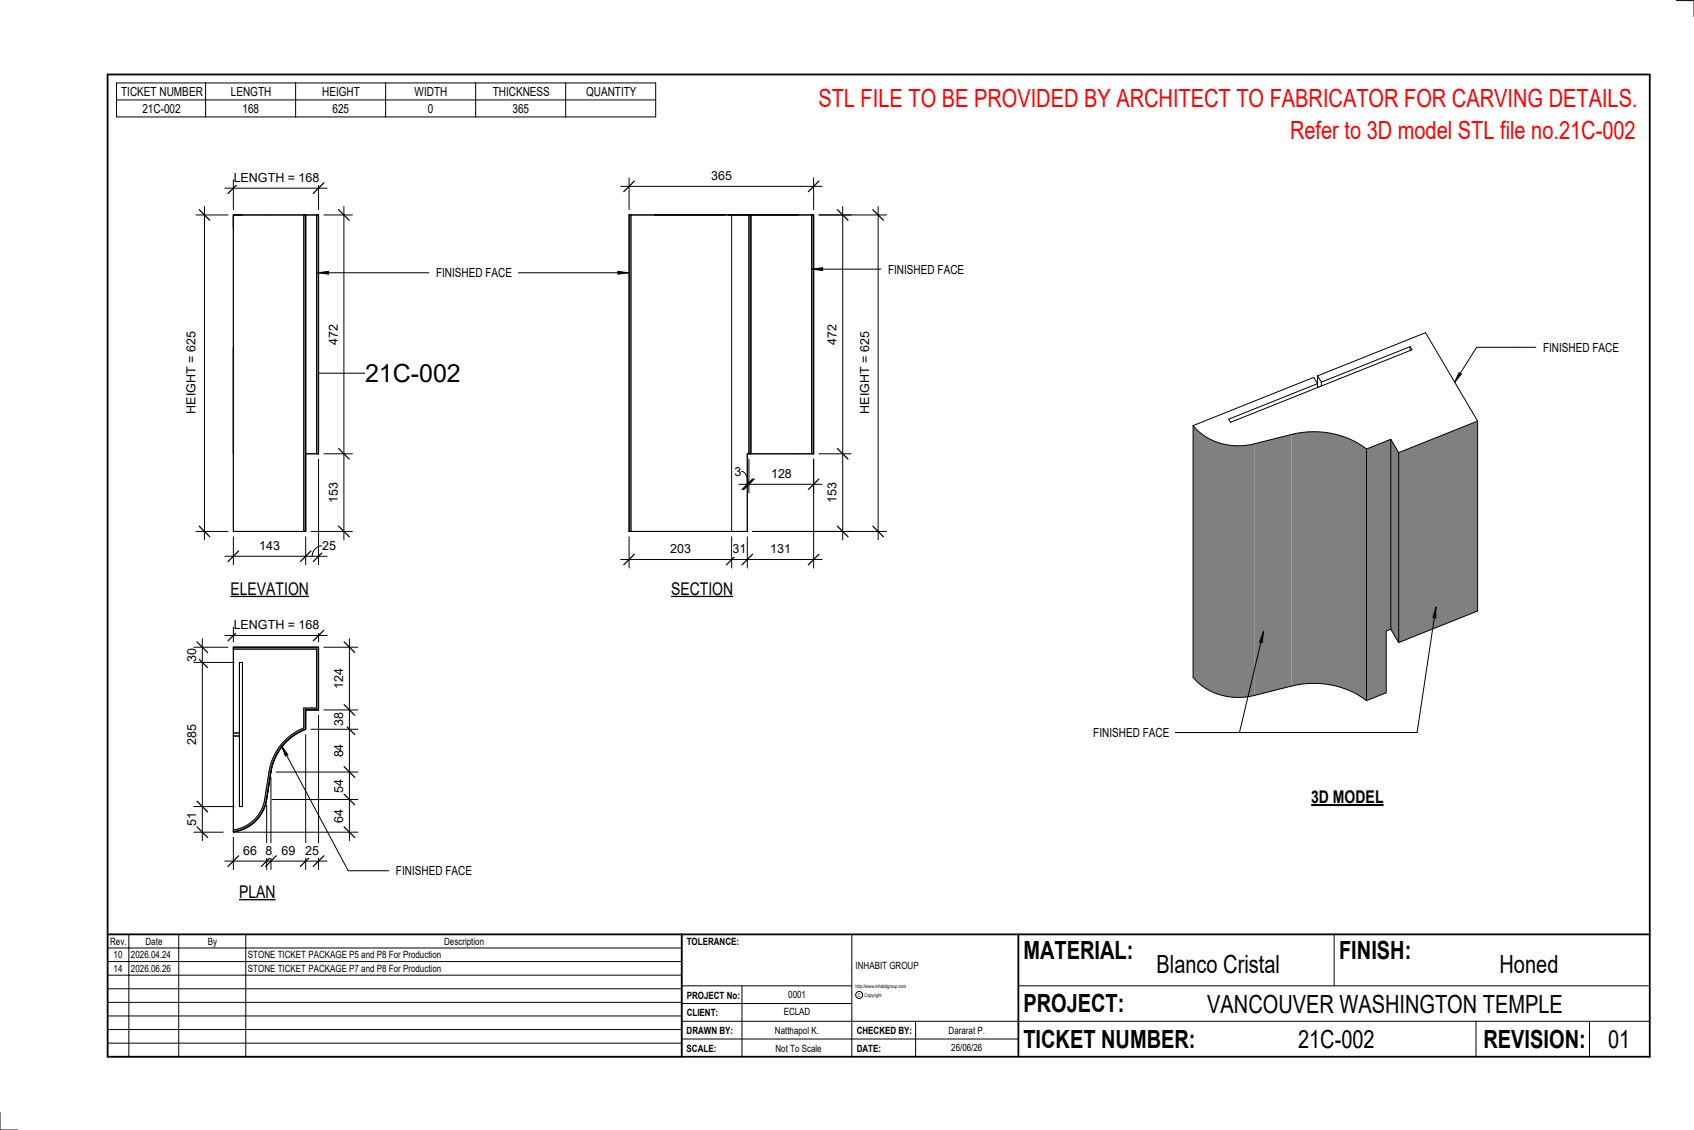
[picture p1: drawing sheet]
<svg xmlns="http://www.w3.org/2000/svg" width="914mm" height="610mm" viewBox="0 0 914 610" stroke-linecap="round" stroke-linejoin="round" font-family="sans-serif">
<g fill="#808080">
<path d="M697 234a48 48 0 0 1 41 8v136a48 48 0 0 0-41-8z"/>
<path d="M677 239l20-5v136l-20 5z"/>
<path d="M644 230a32 32 0 0 0 33 9v136a33 33 0 0 1-33-10z"/>
<path d="M755 244l43-17v103l-43 17z"/>
<path d="M751 237l4 7v103l-4-8z"/>
<path d="M738 242l13-5v102l-3 1v34l-10 4z"/>
</g>
<g fill="none" stroke="#000" stroke-width=".54">
<path d="M761 187l1 2-98 39-1-2 48-19-2-3-65 26M761 187l-48 19M761 187v2M711 203l58-24 29 48M711 203l2 3M711 209h.1M711 203v6M711 209h1M713 206v2M644 230a32 32 0 0 0 33 9l20-5a48 48 0 0 1 41 8M644 230v135a32 32 0 0 0 33 10l20-5a48 48 0 0 1 41 8M751 237l-13 5"/>
<path d="M751 237l4 7M751 237v102M798 227l-43 17M798 227v103l-43 17M738 242v136M755 244v103M751 339l-3 1v34l-10 4M751 339l4 8"/>
</g>
<g fill="#7c7c7c">
<path d="M340 116h1v171h-1z"/>
<path d="M438 116h1v129h-1z"/>
<path d="M404 116h1v129h-1z"/>
</g>
<path d="M340 116h17M340 116h99v129h-36v42h-63M340 116v171M341 116v171M372 116h23v171h-23M404 116v129M405 116v129M438 116v129M340 287h17" fill="none" stroke="#000" stroke-width=".54"/>
<g fill="#7c7c7c">
<path d="M171 116h1v129h-1z"/>
<path d="M164 116h1v171h-1z"/>
</g>
<path d="M126 116h18M126 116h46v129h-7M126 116v171M146 116h19v171M164 116v171M171 116v129M126 287h18M126 287h39M146 287h19" fill="none" stroke="#000" stroke-width=".54"/>
<path d="M126 349h46v34h-7v10a30 30 0 0 0-19 23l-2 15a21 21 0 0 1-18 18v-1a20 20 0 0 0 17-17l2-15a31 31 0 0 1 19-23v-11h7v-32h-45z" fill="#7c7c7c"/>
<g fill="none" stroke="#000" stroke-width=".54">
<path d="M439 248v58M340 290v16M395 290v16M403 290v16M335 302h109M126 350h45v32h-7v11a31 31 0 0 0-19 23l-2 15a20 20 0 0 1-17 17M129 357h2v78h-2zM126 395h3M126 397h3M165 393v-10h7v-34h-46v100M165 393l-6 3-4 4M165 393a30 30 0 0 0-19 23"/>
<path d="M146 416l-2 15M155 400a30 30 0 0 0-9 16M144 431a21 21 0 0 1-18 18"/>
</g>
<path d="M342 299l-5 6M398 299l-6 6M406 299l-5 6M442 299l-6 6" fill="none" stroke="#000" stroke-width=".67"/>
<g fill="#fff">
<path d="M362 292h11v8h-11z"/>
<path d="M395 292h8v8h-8z"/>
<path d="M416 292h11v8h-11z"/>
</g>
<path d="M400 254a6 6 0 0 1 4 7M403 257v5M404 248v18M439 248v18M399 261h45" fill="none" stroke="#000" stroke-width=".54"/>
<path d="M406 258l-5 6M407 258l-6 6M442 258l-6 6" fill="none" stroke="#000" stroke-width=".67"/>
<g fill="#fff">
<path d="M416 252h11v7h-11z"/>
<path d="M396 250h4v8h-4z"/>
</g>
<path d="M442 116h17M455 111v180M442 245h17M406 287h53" fill="none" stroke="#000" stroke-width=".54"/>
<path d="M452 113l6 6M452 242l6 6M452 284l6 6" fill="none" stroke="#000" stroke-width=".67"/>
<g fill="#fff">
<path d="M445 260h8v11h-8z"/>
<path d="M445 175h8v11h-8z"/>
</g>
<path d="M442 116h37M474 111v180M406 287h73" fill="none" stroke="#000" stroke-width=".54"/>
<path d="M471 113l6 6M471 284l6 6" fill="none" stroke="#000" stroke-width=".67"/>
<path d="M463 179h8v44h-8z" fill="#fff"/>
<path d="M340 96v17M439 96v17M335 101h109" fill="none" stroke="#000" stroke-width=".54"/>
<path d="M342 98l-5 5M442 98l-6 5" fill="none" stroke="#000" stroke-width=".67"/>
<path d="M384 91h11v8h-11z" fill="#fff"/>
<path d="M172 201h25" fill="none" stroke="#000" stroke-width=".54"/>
<path d="M197 194h52v15h-52z" fill="#fff"/>
<path d="M106 116h17M110 111v180M106 287h17" fill="none" stroke="#000" stroke-width=".54"/>
<path d="M108 113l5 6M108 284l5 6" fill="none" stroke="#000" stroke-width=".67"/>
<path d="M100 179h7v44h-7z" fill="#fff"/>
<path d="M126 97v16M172 97v16M121 102h56" fill="none" stroke="#000" stroke-width=".54"/>
<path d="M129 99l-6 5M175 99l-6 5" fill="none" stroke="#000" stroke-width=".67"/>
<path d="M126 92h46v8h-46z" fill="#fff"/>
<path d="M175 116h15M186 111v180M175 245h15M168 287h22" fill="none" stroke="#000" stroke-width=".54"/>
<path d="M183 113l6 6M183 242l6 6M183 284l6 6" fill="none" stroke="#000" stroke-width=".67"/>
<g fill="#fff">
<path d="M176 175h8v11h-8z"/>
<path d="M176 260h8v11h-8z"/>
</g>
<path d="M172 248v57M126 290v15M165 290v15M174 294a6 6 0 0 0-6 6M121 300h56" fill="none" stroke="#000" stroke-width=".54"/>
<path d="M129 297l-6 6M168 297l-6 6M175 297l-6 6" fill="none" stroke="#000" stroke-width=".67"/>
<g fill="#fff">
<path d="M140 291h11v7h-11z"/>
<path d="M174 291h7v7h-7z"/>
</g>
<path d="M126 338v8M172 338v8M121 343h56" fill="none" stroke="#000" stroke-width=".54"/>
<path d="M129 340l-6 6M175 340l-6 6" fill="none" stroke="#000" stroke-width=".67"/>
<path d="M126 333h46v8h-46z" fill="#fff"/>
<path d="M175 349h18M189 345v109M168 393h25M175 383h18M149 416h44M147 431h46M126 449h67" fill="none" stroke="#000" stroke-width=".54"/>
<path d="M186 346l5 6M186 391l5 5M186 380l5 6M186 414l5 5M186 428l5 6M186 446l5 6" fill="none" stroke="#000" stroke-width=".67"/>
<g fill="#fff">
<path d="M179 361h8v11h-8z"/>
<path d="M179 385h8v7h-8z"/>
<path d="M179 401h8v8h-8z"/>
<path d="M179 420h8v8h-8z"/>
<path d="M179 436h8v8h-8z"/>
</g>
<path d="M105 357h21M105 349h18M109 345v109M105 435h21M105 449h15" fill="none" stroke="#000" stroke-width=".54"/>
<path d="M106 354l6 6M106 346l6 6M106 432l6 6M106 446l6 6" fill="none" stroke="#000" stroke-width=".67"/>
<g fill="#fff">
<path d="M100 350h7v7h-7z"/>
<path d="M100 391h7v11h-7z"/>
<path d="M100 438h7v8h-7z"/>
</g>
<path d="M165 396v73M172 386v83M146 419v50M144 434v35M126 452v17M121 465h56" fill="none" stroke="#000" stroke-width=".54"/>
<path d="M129 462l-6 5M147 462l-6 5M149 462l-6 5M168 462l-6 5M175 462l-6 5" fill="none" stroke="#000" stroke-width=".67"/>
<g fill="#fff">
<path d="M131 455h8v8h-8z"/>
<path d="M143 455h4v8h-4z"/>
<path d="M152 455h7v8h-7z"/>
<path d="M165 455h7v8h-7z"/>
</g>
<g fill="none" stroke="#000" stroke-width=".54">
<path d="M905 0h9v9M460 504v66M720 504v28M891 504h-341v37M368 532h92M401 532v38M550 532h341M368 551h523M368 541h92M494 551v19M797 551v19M858 551v19"/>
<path d="M368 561h182M0 600v10h10"/>
<circle cx="464" cy="537" r="1.9"/>
</g>
<path d="M58 40h833v530h-833zM58 504h833M368 504v66M550 504v66" fill="none" stroke="#000" stroke-width=".96"/>
<g fill="#fff">
<path d="M652 534h192v15h-192z"/>
<path d="M513 562h17v6h-17z"/>
<path d="M425 533h10v6h-10z"/>
<path d="M423 543h15v6h-15z"/>
<path d="M418 553h24v6h-24z"/>
<path d="M624 513h68v15h-68z"/>
<path d="M809 513h33v15h-33z"/>
<path d="M512 553h20v6h-20z"/>
<path d="M701 553h41v15h-41z"/>
<path d="M442 45h443v16h-443z"/>
<path d="M868 553h12v15h-12z"/>
<path d="M61 512h5v6h-5z"/>
<path d="M61 520h5v6h-5z"/>
</g>
<path d="M58 504h310v66h-310zM58 519h310M58 511h310M70 504v66M96 504v66M133 504v66M58 533h310M58 526h310M58 555h310M58 548h310M58 541h310M58 563h310" fill="none" stroke="#000" stroke-width=".54"/>
<path d="M124 312h43v11h-43z" fill="#fff"/>
<path d="M124 322h43" fill="none" stroke="#000" stroke-width=".69" stroke-linecap="butt"/>
<path d="M129 476h20v10h-20z" fill="#fff"/>
<path d="M129 485h20" fill="none" stroke="#000" stroke-width=".69" stroke-linecap="butt"/>
<path d="M708 424h39v12h-39z" fill="#fff"/>
<path d="M708 434h39" fill="none" stroke="#000" stroke-width="1.1" stroke-linecap="butt"/>
<path d="M696 63h189v15h-189z" fill="#fff"/>
<path d="M172 147l5-1v2zM334 146l5 1-5 1z" fill="#000"/>
<path d="M172 147l5-1v2zM172 147h59M280 147h59M334 146l5 1-5 1z" fill="none" stroke="#000" stroke-width=".54"/>
<path d="M235 143h41v8h-41z" fill="#fff"/>
<path d="M775 328v5h-2zM775 328l-10 67h-130M682 341l-1 6-1-1zM682 341l-13 54" fill="none" stroke="#000" stroke-width=".54"/>
<path d="M775 328v5h-2zM682 341l-1 6-1-1z" fill="#000"/>
<path d="M590 391h41v8h-41z" fill="#fff"/>
<path d="M438 145l6-1v2z" fill="#000"/>
<path d="M438 145l6-1v2zM438 145h37" fill="none" stroke="#000" stroke-width=".54"/>
<g fill="#fff">
<path d="M479 142h41v7h-41z"/>
<path d="M362 312h34v11h-34z"/>
</g>
<path d="M362 322h34" fill="none" stroke="#000" stroke-width=".69" stroke-linecap="butt"/>
<path d="M829 187h-32l-12 19M788 201l1 1-4 4z" fill="none" stroke="#000" stroke-width=".54"/>
<path d="M788 201l1 1-4 4z" fill="#000"/>
<path d="M833 184h40v7h-40z" fill="#fff"/>
<path d="M63 45h291v18h-291zM63 54h291M111 45v18M160 45v18M208 45v18M257 45v18M305 45v18M152 402l3 5-1 1zM152 402l36 68h22" fill="none" stroke="#000" stroke-width=".54"/>
<path d="M152 402l3 5-1 1z" fill="#000"/>
<path d="M214 466h40v8h-40z" fill="#fff"/>
<g font-size="13.5" fill="#f00">
<text x="442" y="58">STL FILE TO BE PROVIDED BY ARCHITECT TO FABRICATOR FOR CARVING DETAILS.</text>
<text x="696" y="75">Refer to 3D model STL file no.21C-002</text>
</g>
<g font-size="13.5">
<text x="197" y="206">21C-002</text>
<text x="552" y="517">MATERIAL:</text>
<text x="723" y="517">FINISH:</text>
<text x="624" y="525">Blanco Cristal</text>
<text x="809" y="525">Honed</text>
<text x="552" y="546">PROJECT:</text>
<text x="652" y="546">VANCOUVER WASHINGTON TEMPLE</text>
<text x="552" y="565">TICKET NUMBER:</text>
<text x="701" y="565">21C-002</text>
<text x="801" y="565">REVISION:</text>
<text x="868" y="565">01</text>
</g>
<g font-size="9.4">
<text x="124" y="321">ELEVATION</text>
<text x="362" y="321">SECTION</text>
<text x="708" y="433">3D MODEL</text>
<text x="129" y="484">PLAN</text>
</g>
<g font-size="6.7">
<text x="65" y="52">TICKET NUMBER</text>
<text x="125" y="52">LENGTH</text>
<text x="174" y="52">HEIGHT</text>
<text x="224" y="52">WIDTH</text>
<text x="266" y="52">THICKNESS</text>
<text x="316" y="52">QUANTITY</text>
<text x="77" y="61">21C-002</text>
<text x="131" y="61">168</text>
<text x="179" y="61">625</text>
<text x="231" y="61">0</text>
<text x="277" y="61">365</text>
<text x="126" y="98">LENGTH = 168</text>
<text x="384" y="97">365</text>
<text x="235" y="150">FINISHED FACE</text>
<text x="479" y="148">FINISHED FACE</text>
<text x="182" y="186" transform="rotate(-90 182 186)">472</text>
<text x="452" y="186" transform="rotate(-90 452 186)">472</text>
<text x="833" y="190">FINISHED FACE</text>
<text x="106" y="223" transform="rotate(-90 106 223)">HEIGHT = 625</text>
<text x="469" y="223" transform="rotate(-90 469 223)">HEIGHT = 625</text>
<text x="396" y="257">3</text>
<text x="416" y="258">128</text>
<text x="182" y="271" transform="rotate(-90 182 271)">153</text>
<text x="452" y="271" transform="rotate(-90 452 271)">153</text>
<text x="140" y="297">143</text>
<text x="174" y="297">25</text>
<text x="362" y="298">203</text>
<text x="395" y="298">31</text>
<text x="416" y="298">131</text>
<text x="126" y="340">LENGTH = 168</text>
<text x="106" y="357" transform="rotate(-90 106 357)">30</text>
<text x="185" y="372" transform="rotate(-90 185 372)">124</text>
<text x="185" y="392" transform="rotate(-90 185 392)">38</text>
<text x="106" y="402" transform="rotate(-90 106 402)">285</text>
<text x="590" y="398">FINISHED FACE</text>
<text x="185" y="409" transform="rotate(-90 185 409)">84</text>
<text x="185" y="428" transform="rotate(-90 185 428)">54</text>
<text x="185" y="444" transform="rotate(-90 185 444)">64</text>
<text x="106" y="446" transform="rotate(-90 106 446)">51</text>
<text x="131" y="461">66</text>
<text x="143" y="461">8</text>
<text x="152" y="461">69</text>
<text x="165" y="461">25</text>
<text x="214" y="472">FINISHED FACE</text>
</g>
<g font-size="5.4">
<text x="59" y="510">Rev.</text>
<text x="79" y="510">Date</text>
<text x="112" y="510">By</text>
<text x="240" y="510">Description</text>
<text x="371" y="510">TOLERANCE:</text>
<text x="61" y="517">10</text>
<text x="71" y="517">2026.04.24</text>
<text x="134" y="517">STONE TICKET PACKAGE P5 and P8 For Production</text>
<text x="61" y="525">14</text>
<text x="71" y="524">2026.06.26</text>
<text x="134" y="524">STONE TICKET PACKAGE P7 and P8 For Production</text>
<text x="462" y="523">INHABIT GROUP</text>
<text x="371" y="539">PROJECT No:</text>
<text x="425" y="538">0001</text>
<text x="371" y="548">CLIENT:</text>
<text x="423" y="548">ECLAD</text>
<text x="371" y="558">DRAWN BY:</text>
<text x="418" y="558">Natthapol K.</text>
<text x="462" y="558">CHECKED BY:</text>
<text x="512" y="558">Dararat P.</text>
<text x="371" y="567">SCALE:</text>
<text x="419" y="567">Not To Scale</text>
<text x="462" y="567">DATE:</text>
<text x="513" y="567">26/06/26</text>
</g>
<g font-size="2.7">
<text x="462" y="533">http://www.inhabitgroup.com</text>
<text x="463" y="538">C</text>
<text x="467" y="538">Copyright</text>
</g>
</svg>
